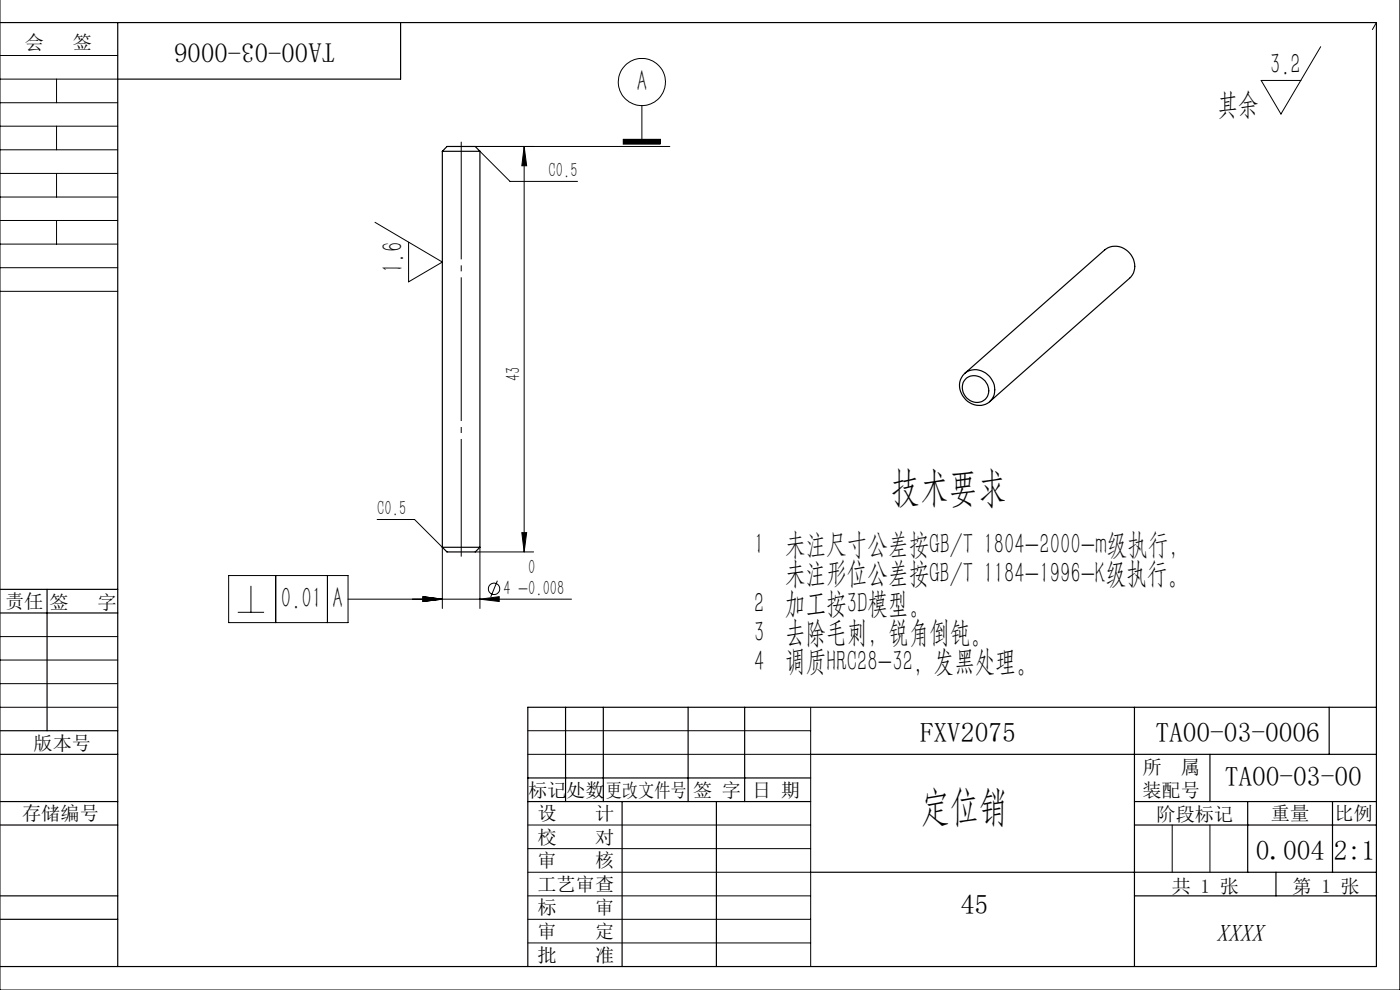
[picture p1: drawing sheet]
<svg xmlns="http://www.w3.org/2000/svg" width="297mm" height="210mm" viewBox="0 0 297 210" stroke-linecap="round" stroke-linejoin="round" font-family="sans-serif">
<g fill="none" stroke="#000" stroke-width=".25">
<path d="M0 4.8h292v200.2h-292M25 4.8v200.2M85 4.8v12h-60M93.8 32.1h8M93.8 32.1l1-1h6l1 1M93.8 32.1v84M101.8 32.1v84M204.5 79.3a4 4 0 0 1 6.5 2.9 3.3 3.3 0 0 1-1.5 3.4 3.3 3.3 0 0 1-3.8-.2 3.9 3.9 0 0 1-1.2-6.1zM204.6 79.2l29.8-26.2a4.1 4.1 0 0 1 4.4-.1 4.1 4.1 0 0 1 1.9 4.1l-.2 .9-.9 1.1-29.7 26.2M204.8 80.5a3 3 0 0 1 3.5-.4 3 3 0 0 1 1.4 3.2 2.68 2.68 0 0 1-2.2 2.1 2.68 2.68 0 0 1-2.7-1.3 2.85 2.85 0 0 1 0-3.6zM93.8 116.1h8M93.8 116.1l1 1h6l1-1"/>
<path d="M0 125h25M0 130h25M10 125v30M0 155h25M120 150v20M128 150v20M146 150v20M158 150v20M240.7 150v55M282 150v10M292 150h-180v55M0 160h25"/>
<path d="M0 170h25M0 175h25M112 170h60M112 165h60M132 170v35M152 170v35M172 160h120M240.7 170h51.3M240.7 175h51.3M256.7 160v10M264.7 170v15M282.7 170v15"/>
<path d="M0 195h25M0 190h25M172 185h120M240.7 190h51.3M270.7 185v5"/>
</g>
<g fill="none" stroke="#000" stroke-width=".21">
<path d="M297 -.1v210.1h-297v-210M0 16.8h25M0 11.8h25M12 16.8v5M280.2 9.9l-8.5 14.3-4.2-7.1h8.5M292 4.8l-.9 1.5M0 21.8h25M0 26.8h25M0 31.8h25M0 36.8h25M12 26.8v5M12 36.8v5"/>
<path d="M100.8 31.1h41.3M101.8 32.1l6.4 6.4h14.3M111.2 31.1v86M111.2 31.1l.5 4.1h-1zM132.2 29.6h7.9v1h-7.9zM136.2 22.4v7.2M0 41.8h25M0 46.8h25M0 51.8h25M0 56.8h25M12 46.8v5M79.6 47.2l14.2 8.4-7.1 4.2v-8.4"/>
<path d="M0 61.8h25M80 110.2h7.9l5.9 5.9v13M100.8 117.1h12.4M101.8 116.1v13M110.7 113h1l-.5 4.1zM0 135h25M48.5 122.1h25.3v10h-25.3zM50.4 129.9h5.6M53.2 124.3v5.6M58.5 122.1v10M69.5 122.1v10M73.8 127.1h47.4"/>
<path d="M89.7 126.6l4.1 .5-4.1 .5zM101.8 127.1l4.1-.5v1zM105.5 123.2l-1.4 3.4M0 140h25M0 150h25M0 145h25M112 155h60M172 150v55M112 160h60M112 175h60M248.7 175v10M256.7 175v10"/>
<path d="M112 185h60M112 190h60M112 195h60M112 180h60M112 200h60M240.7 205h.1"/>
<circle cx="136.2" cy="17.4" r="5"/>
<circle cx="104.8" cy="124.9" r="1.21"/>
</g>
<path d="M97.8 118.1v-88" fill="none" stroke="#000" stroke-width=".21" stroke-dasharray="30.5 1.3 1.3 1.3" stroke-dashoffset="5.5" stroke-linecap="butt"/>
<g fill="#000">
<path d="M132.2 29.6h7.9v1h-7.9z"/>
<path d="M111.2 31.1l.5 4.1h-1zM110.7 113h1l-.5 4.1z"/>
<path d="M89.7 126.6l4.1 .5-4.1 .5zM101.8 127.1l4.1-.5v1zM89.7 126.6l4.1 .5-4.1 .5z"/>
</g>
<g font-size="8.8">
<text x="189.1" y="106.3">技术要求</text>
<text x="195.4" y="174">定位销</text>
</g>
<g font-size="6.3">
<text x="269.4" y="15.8">3.2</text>
<text x="135.1" y="19.2">A</text>
<text x="258.3" y="24.2">其余</text>
<text x="85.5" y="57.9" transform="rotate(-90 85.5 57.9)">1.6</text>
<text x="160" y="117.5">1 未注尺寸公差按GB/T 1804-2000-m级执行，</text>
<text x="166.5" y="123.7">未注形位公差按GB/T 1184-1996-K级执行。</text>
<text x="59.6" y="128.9">0.01</text>
<text x="70.6" y="128.9">A</text>
<text x="160" y="130">2 加工按3D模型。</text>
<text x="160" y="136.2">3 去除毛刺，锐角倒钝。</text>
<text x="160" y="142.4">4 调质HRC28-32，发黑处理。</text>
</g>
<g font-size="5.8">
<text x="71.1" y="9.2" transform="rotate(-180 71.1 9.2)">TA00-03-0006</text>
<text x="195.1" y="157.4">FXV2075</text>
<text x="245.1" y="157.4">TA00-03-0006</text>
<text x="259.8" y="166.6">TA00-03-00</text>
<text x="266.4" y="182.4">0.004</text>
<text x="283" y="182.4">2:1</text>
<text x="203.8" y="194">45</text>
</g>
<text font-size="5.1" x="258" y="199.5">XXXX</text>
<g font-size="4.4">
<text x="116.4" y="37.6">C0.5</text>
<text x="110.3" y="80.9" transform="rotate(-90 110.3 80.9)">43</text>
<text x="80" y="109.3">C0.5</text>
<text x="112.1" y="121.8">0</text>
<text x="106.8" y="126.2">4 -0.008</text>
</g>
<g font-size="4.1">
<text x="5.3" y="10.3">会</text>
<text x="15.4" y="10.3">签</text>
<text x="1.1" y="129.1">责任</text>
<text x="10.5" y="129.1">签</text>
<text x="20.7" y="129.1">字</text>
<text x="7.1" y="159.1">版本号</text>
<text x="242.4" y="164.1">所</text>
<text x="250.5" y="164.1">属</text>
<text x="4.7" y="173.9">存储编号</text>
<text x="112.1" y="169.1">标记</text>
<text x="114" y="173.9">设</text>
<text x="120.1" y="169.1">处数</text>
<text x="126.2" y="173.9">计</text>
<text x="128.5" y="169.1">更改文件号</text>
<text x="147" y="169.1">签 字</text>
<text x="159.6" y="169.1">日 期</text>
<text x="242.4" y="169.1">装配号</text>
<text x="269.6" y="174">重量</text>
<text x="283.1" y="173.9">比例</text>
<text x="114" y="179.1">校</text>
<text x="126.2" y="179.1">对</text>
<text x="245.4" y="174.1">阶段标记</text>
<text x="114" y="183.9">审</text>
<text x="126.2" y="183.9">核</text>
<text x="114" y="189">工艺审查</text>
<text x="248.6" y="189.4">共 1 张</text>
<text x="274.2" y="189.4">第 1 张</text>
<text x="114" y="193.9">标</text>
<text x="126.2" y="193.9">审</text>
<text x="114" y="204">批</text>
<text x="114" y="199">审</text>
<text x="126.2" y="204">准</text>
<text x="126.2" y="199">定</text>
</g>
</svg>
